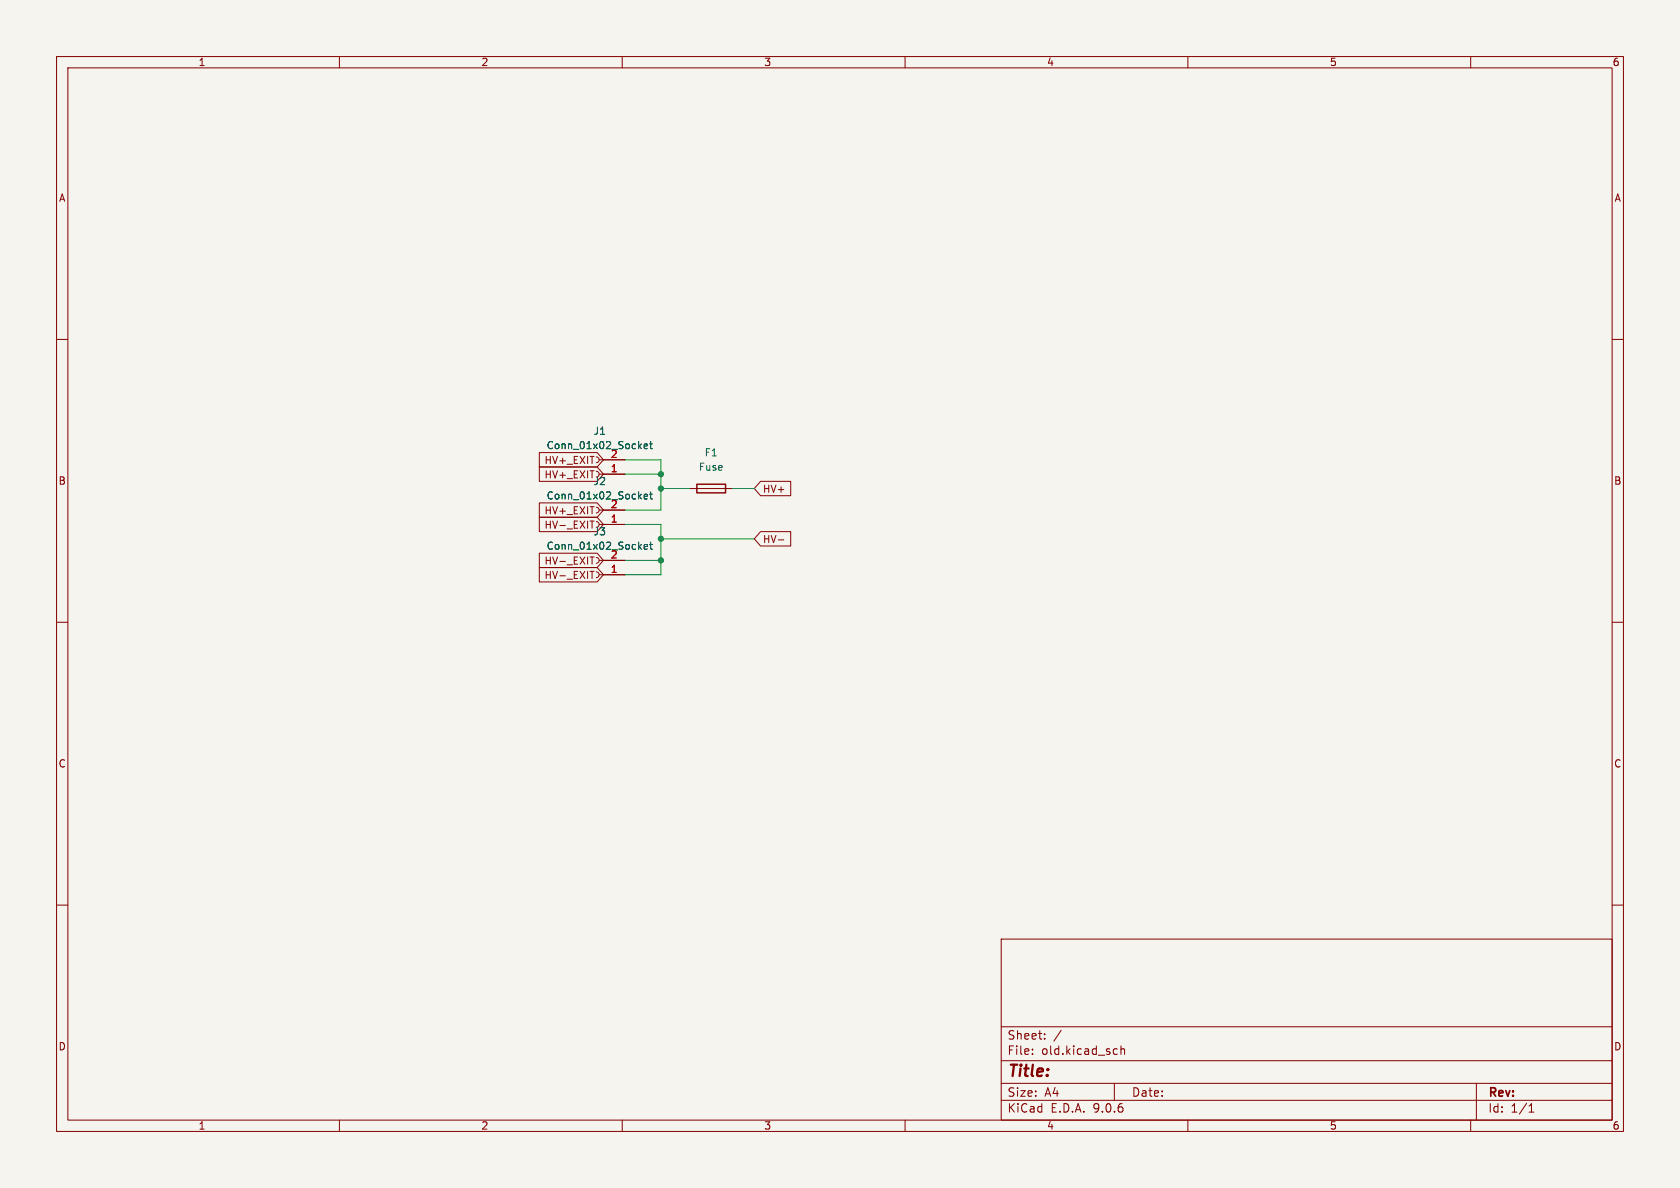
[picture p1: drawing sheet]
(kicad_sch
 (version 20250114)
 (generator "eeschema")
 (generator_version "9.0")
 (paper "A4")
 (lib_symbols
  (symbol "Connector:Conn_01x02_Socket"
   (pin_names
    (offset 1.016) (hide yes)) (exclude_from_sim no) (in_bom yes) (on_board yes)
   (property "Reference" "J" (at 0 2.54 0) (effects (font (size 1.27 1.27))))
   (property "Value" "Conn_01x02_Socket" (at 0 -5.08 0) (effects (font (size 1.27 1.27))))
   (property "Footprint" "" (at 0 0 0) (effects (font (size 1.27 1.27)) (hide yes)))
   (property "Datasheet" "~" (at 0 0 0) (effects (font (size 1.27 1.27)) (hide yes)))
   (property "Description" "Generic connector, single row, 01x02, script generated" (at 0 0 0) (effects (font (size 1.27 1.27)) (hide yes)))
   (property "ki_locked" "" (at 0 0 0) (effects (font (size 1.27 1.27))))
   (symbol "Conn_01x02_Socket_1_1"
    (polyline (pts (xy -1.27 0) (xy -0.508 0)) (stroke (width 0.1524) (type default)) (fill (type none)))
    (polyline (pts (xy -1.27 -2.54) (xy -0.508 -2.54)) (stroke (width 0.1524) (type default)) (fill (type none)))
    (arc (start 0 -0.508) (mid -0.5058 0) (end 0 0.508) (stroke (width 0.1524) (type default)) (fill (type none)))
    (arc (start 0 -3.048) (mid -0.5058 -2.54) (end 0 -2.032) (stroke (width 0.1524) (type default)) (fill (type none)))
    (pin passive line (at -5.08 0 0) (length 3.81) (name "Pin_1" (effects (font (size 1.27 1.27)))) (number "1" (effects (font (size 1.27 1.27)))))
    (pin passive line (at -5.08 -2.54 0) (length 3.81) (name "Pin_2" (effects (font (size 1.27 1.27)))) (number "2" (effects (font (size 1.27 1.27))))))
   (embedded_fonts no))
  (symbol "Device:Fuse"
   (pin_numbers (hide yes))
   (pin_names
    (offset 0)) (exclude_from_sim no) (in_bom yes) (on_board yes)
   (property "Reference" "F" (at 2.032 0 90) (effects (font (size 1.27 1.27))))
   (property "Value" "Fuse" (at -1.905 0 90) (effects (font (size 1.27 1.27))))
   (property "Footprint" "" (at -1.778 0 90) (effects (font (size 1.27 1.27)) (hide yes)))
   (property "Datasheet" "~" (at 0 0 0) (effects (font (size 1.27 1.27)) (hide yes)))
   (property "Description" "Fuse" (at 0 0 0) (effects (font (size 1.27 1.27)) (hide yes)))
   (symbol "Fuse_0_1"
    (rectangle (start -0.762 -2.54) (end 0.762 2.54) (stroke (width 0.254) (type default)) (fill (type none)))
    (polyline (pts (xy 0 2.54) (xy 0 -2.54)) (stroke (width 0) (type default)) (fill (type none))))
   (symbol "Fuse_1_1"
    (pin passive line (at 0 3.81 270) (length 1.27) (name "~" (effects (font (size 1.27 1.27)))) (number "1" (effects (font (size 1.27 1.27)))))
    (pin passive line (at 0 -3.81 90) (length 1.27) (name "~" (effects (font (size 1.27 1.27)))) (number "2" (effects (font (size 1.27 1.27))))))
   (embedded_fonts no)))
 (junction
  (at 116.84 86.36)
  (diameter 0)
  (color 0 0 0 0))
 (junction
  (at 116.84 99.06)
  (diameter 0)
  (color 0 0 0 0))
 (junction
  (at 116.84 83.82)
  (diameter 0)
  (color 0 0 0 0))
 (junction
  (at 116.84 95.25)
  (diameter 0)
  (color 0 0 0 0))
 (wire
  (pts (xy 116.84 81.28) (xy 110.49 81.28))
  (stroke (width 0) (type default)))
 (wire
  (pts (xy 110.49 92.71) (xy 116.84 92.71))
  (stroke (width 0) (type default)))
 (wire
  (pts (xy 116.84 95.25) (xy 116.84 92.71))
  (stroke (width 0) (type default)))
 (wire
  (pts (xy 121.92 86.36) (xy 116.84 86.36))
  (stroke (width 0) (type default)))
 (wire
  (pts (xy 116.84 86.36) (xy 116.84 83.82))
  (stroke (width 0) (type default)))
 (wire
  (pts (xy 116.84 90.17) (xy 110.49 90.17))
  (stroke (width 0) (type default)))
 (wire
  (pts (xy 116.84 95.25) (xy 116.84 99.06))
  (stroke (width 0) (type default)))
 (wire
  (pts (xy 110.49 99.06) (xy 116.84 99.06))
  (stroke (width 0) (type default)))
 (wire
  (pts (xy 116.84 86.36) (xy 116.84 90.17))
  (stroke (width 0) (type default)))
 (wire
  (pts (xy 110.49 83.82) (xy 116.84 83.82))
  (stroke (width 0) (type default)))
 (wire
  (pts (xy 129.54 86.36) (xy 133.35 86.36))
  (stroke (width 0) (type default)))
 (wire
  (pts (xy 116.84 99.06) (xy 116.84 101.6))
  (stroke (width 0) (type default)))
 (wire
  (pts (xy 133.35 95.25) (xy 116.84 95.25))
  (stroke (width 0) (type default)))
 (wire
  (pts (xy 116.84 83.82) (xy 116.84 81.28))
  (stroke (width 0) (type default)))
 (wire
  (pts (xy 116.84 101.6) (xy 110.49 101.6))
  (stroke (width 0) (type default)))
 (global_label "HV+"
  (shape input)
  (at 133.35 86.36 0)
  (fields_autoplaced yes)
  (effects (font (size 1.27 1.27)) (justify left))
  (property "Intersheetrefs" "${INTERSHEET_REFS}" (at 140.3267 86.36 0) (effects (font (size 1.27 1.27)) (justify left) (hide yes))))
 (global_label "HV-"
  (shape input)
  (at 133.35 95.25 0)
  (fields_autoplaced yes)
  (effects (font (size 1.27 1.27)) (justify left))
  (property "Intersheetrefs" "${INTERSHEET_REFS}" (at 140.3267 95.25 0) (effects (font (size 1.27 1.27)) (justify left) (hide yes))))
 (global_label "HV-_EXIT"
  (shape input)
  (at 106.68 92.71 180)
  (fields_autoplaced yes)
  (effects (font (size 1.27 1.27)) (justify right))
  (property "Intersheetrefs" "${INTERSHEET_REFS}" (at 94.8048 92.71 0) (effects (font (size 1.27 1.27)) (justify right) (hide yes))))
 (global_label "HV+_EXIT"
  (shape input)
  (at 106.68 83.82 180)
  (fields_autoplaced yes)
  (effects (font (size 1.27 1.27)) (justify right))
  (property "Intersheetrefs" "${INTERSHEET_REFS}" (at 94.8048 83.82 0) (effects (font (size 1.27 1.27)) (justify right) (hide yes))))
 (global_label "HV+_EXIT"
  (shape input)
  (at 106.68 81.28 180)
  (fields_autoplaced yes)
  (effects (font (size 1.27 1.27)) (justify right))
  (property "Intersheetrefs" "${INTERSHEET_REFS}" (at 94.8048 81.28 0) (effects (font (size 1.27 1.27)) (justify right) (hide yes))))
 (global_label "HV-_EXIT"
  (shape input)
  (at 106.68 101.6 180)
  (fields_autoplaced yes)
  (effects (font (size 1.27 1.27)) (justify right))
  (property "Intersheetrefs" "${INTERSHEET_REFS}" (at 94.8048 101.6 0) (effects (font (size 1.27 1.27)) (justify right) (hide yes))))
 (global_label "HV+_EXIT"
  (shape input)
  (at 106.68 90.17 180)
  (fields_autoplaced yes)
  (effects (font (size 1.27 1.27)) (justify right))
  (property "Intersheetrefs" "${INTERSHEET_REFS}" (at 94.8048 90.17 0) (effects (font (size 1.27 1.27)) (justify right) (hide yes))))
 (global_label "HV-_EXIT"
  (shape input)
  (at 106.68 99.06 180)
  (fields_autoplaced yes)
  (effects (font (size 1.27 1.27)) (justify right))
  (property "Intersheetrefs" "${INTERSHEET_REFS}" (at 94.8048 99.06 0) (effects (font (size 1.27 1.27)) (justify right) (hide yes))))
 (symbol
  (lib_id "Connector:Conn_01x02_Socket")
  (at 105.41 83.82 180)
  (unit 1)
  (exclude_from_sim no)
  (in_bom yes)
  (on_board yes)
  (dnp no)
  (fields_autoplaced yes)
  (property "Reference" "J1" (at 106.045 76.2 0) (effects (font (size 1.27 1.27))))
  (property "Value" "Conn_01x02_Socket" (at 106.045 78.74 0) (effects (font (size 1.27 1.27))))
  (property "Footprint" "Connector_Molex:Molex_Micro-Fit_3.0_43650-0215_1x02_P3.00mm_Vertical" (at 105.41 83.82 0) (effects (font (size 1.27 1.27)) (hide yes)))
  (property "Datasheet" "~" (at 105.41 83.82 0) (effects (font (size 1.27 1.27)) (hide yes)))
  (property "Description" "Generic connector, single row, 01x02, script generated" (at 105.41 83.82 0) (effects (font (size 1.27 1.27)) (hide yes)))
  (pin "1")
  (pin "2"))
 (symbol
  (lib_id "Connector:Conn_01x02_Socket")
  (at 105.41 92.71 180)
  (unit 1)
  (exclude_from_sim no)
  (in_bom yes)
  (on_board yes)
  (dnp no)
  (fields_autoplaced yes)
  (property "Reference" "J2" (at 106.045 85.09 0) (effects (font (size 1.27 1.27))))
  (property "Value" "Conn_01x02_Socket" (at 106.045 87.63 0) (effects (font (size 1.27 1.27))))
  (property "Footprint" "Connector_Molex:Molex_Micro-Fit_3.0_43650-0215_1x02_P3.00mm_Vertical" (at 105.41 92.71 0) (effects (font (size 1.27 1.27)) (hide yes)))
  (property "Datasheet" "~" (at 105.41 92.71 0) (effects (font (size 1.27 1.27)) (hide yes)))
  (property "Description" "Generic connector, single row, 01x02, script generated" (at 105.41 92.71 0) (effects (font (size 1.27 1.27)) (hide yes)))
  (pin "2")
  (pin "1"))
 (symbol
  (lib_id "Device:Fuse")
  (at 125.73 86.36 90)
  (unit 1)
  (exclude_from_sim no)
  (in_bom yes)
  (on_board yes)
  (dnp no)
  (fields_autoplaced yes)
  (property "Reference" "F1" (at 125.73 80.01 90) (effects (font (size 1.27 1.27))))
  (property "Value" "Fuse" (at 125.73 82.55 90) (effects (font (size 1.27 1.27))))
  (property "Footprint" "Fuse:Fuseholder_Clip-5x20mm_Eaton_1A5601-01_Inline_P20.80x6.76mm_D1.70mm_Horizontal" (at 125.73 88.138 90) (effects (font (size 1.27 1.27)) (hide yes)))
  (property "Datasheet" "~" (at 125.73 86.36 0) (effects (font (size 1.27 1.27)) (hide yes)))
  (property "Description" "Fuse" (at 125.73 86.36 0) (effects (font (size 1.27 1.27)) (hide yes)))
  (pin "2")
  (pin "1"))
 (symbol
  (lib_id "Connector:Conn_01x02_Socket")
  (at 105.41 101.6 180)
  (unit 1)
  (exclude_from_sim no)
  (in_bom yes)
  (on_board yes)
  (dnp no)
  (fields_autoplaced yes)
  (property "Reference" "J3" (at 106.045 93.98 0) (effects (font (size 1.27 1.27))))
  (property "Value" "Conn_01x02_Socket" (at 106.045 96.52 0) (effects (font (size 1.27 1.27))))
  (property "Footprint" "Connector_Molex:Molex_Micro-Fit_3.0_43650-0215_1x02_P3.00mm_Vertical" (at 105.41 101.6 0) (effects (font (size 1.27 1.27)) (hide yes)))
  (property "Datasheet" "~" (at 105.41 101.6 0) (effects (font (size 1.27 1.27)) (hide yes)))
  (property "Description" "Generic connector, single row, 01x02, script generated" (at 105.41 101.6 0) (effects (font (size 1.27 1.27)) (hide yes)))
  (pin "1")
  (pin "2"))
 (sheet_instances
  (path ""
   (page "1")))
 (embedded_fonts no))
